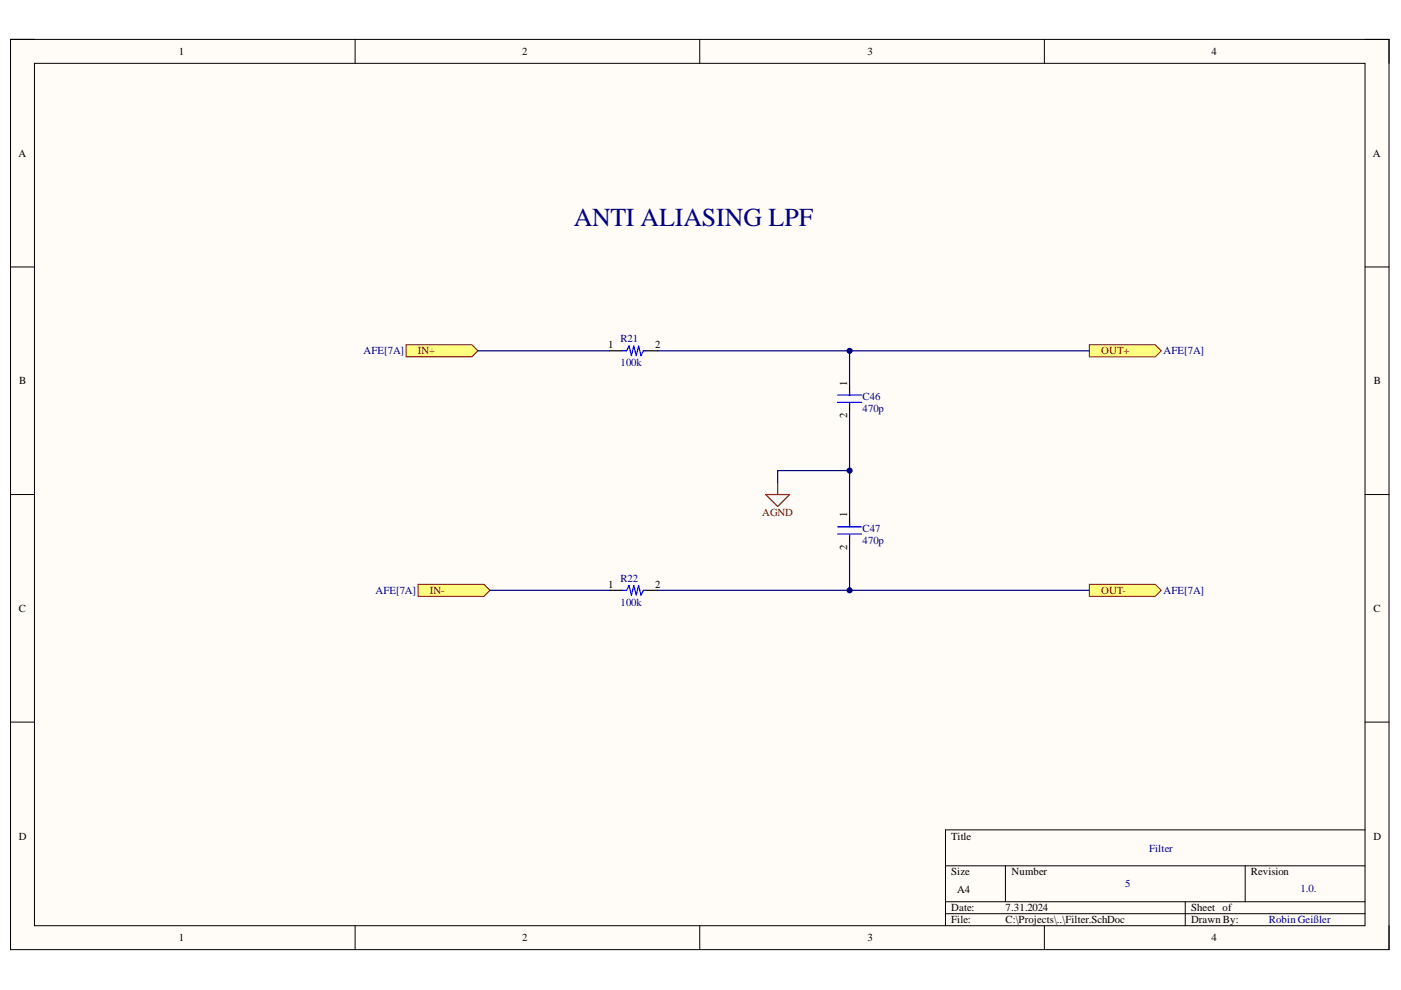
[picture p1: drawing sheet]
<svg xmlns="http://www.w3.org/2000/svg" width="297mm" height="210mm" viewBox="0 0 297 210" stroke-linecap="round" stroke-linejoin="round" font-family="sans-serif">
<path d="M2.2 8.4h292.3v192.9h-292.3z" fill-rule="evenodd" fill="#fffcf8"/>
<path d="M2.2 8.4h292.3v192.9h-292.3z" fill="none" stroke="#000" stroke-width=".21"/>
<path d="M7.3 13.4h282.1v182.9h-282.1z" fill-rule="evenodd" fill="#fffcf8"/>
<g fill="none" stroke="#000" stroke-width=".21">
<path d="M2.2 8.4h5.1M7.3 13.4h282.1v182.9h-282.1zM75.3 8.4v5M148.4 8.4v5M221.4 8.4v5M289.4 8.4h5.1v5M2.2 56.6h5.1M289.4 56.6h5.1M2.2 104.9h5.1M289.4 104.9h5.1M2.2 153.1h5.1M289.4 153.1h5.1"/>
<path d="M289.4 176h-88.9v20.3M75.3 196.3v5M148.4 196.3v5M200.5 183.6h88.9M200.5 191.2h88.9M200.5 193.7h88.9M213.2 183.6v7.6M221.4 196.3v5M251.3 191.2v5.1M264 183.6v7.6M294.5 196.3v5"/>
</g>
<path d="M162.3 104.9h5.1l-2.5 2.5zM164.9 102.3v2.6" fill="none" stroke="#800000" stroke-width=".25"/>
<path d="M86.1 73.1h14l1.2 1.3-1.2 1.2h-14z" fill-rule="evenodd" fill="#ffff80"/>
<path d="M86.1 73.1h14l1.2 1.3-1.2 1.2h-14z" fill="none" stroke="#800000" stroke-width=".21"/>
<path d="M88.6 123.9h14l1.3 1.3-1.3 1.2h-14z" fill-rule="evenodd" fill="#ffff80"/>
<path d="M88.6 123.9h14l1.3 1.3-1.3 1.2h-14z" fill="none" stroke="#800000" stroke-width=".21"/>
<path d="M231 73.1h13.9l1.3 1.3-1.3 1.3h-13.9z" fill-rule="evenodd" fill="#ffff80"/>
<path d="M231 73.1h13.9l1.3 1.3-1.3 1.3h-13.9z" fill="none" stroke="#800000" stroke-width=".21"/>
<path d="M231 123.9h13.9l1.3 1.3-1.3 1.2h-13.9z" fill-rule="evenodd" fill="#ffff80"/>
<path d="M231 123.9h13.9l1.3 1.3-1.3 1.2h-13.9z" fill="none" stroke="#800000" stroke-width=".21"/>
<path d="M180.1 82v1.8M180.1 85.6v1.5" fill="none" stroke="#000" stroke-width=".25"/>
<path d="M177.6 83.8h5.1M177.6 85.3h5.1M180.1 83v.8M180.1 85.6v.2" fill="none" stroke="#00f" stroke-width=".25"/>
<path d="M180.1 99.8h-15.2v2.5M103.9 125.2h25.4" fill="none" stroke="#000080" stroke-width=".25"/>
<circle cx="180.1" cy="99.8" r=".51" fill="#000080"/>
<circle cx="180.1" cy="99.8" r=".51" fill="none" stroke="#000080" stroke-width=".21"/>
<path d="M101.3 74.4h28M139.5 74.4h91.5" fill="none" stroke="#000080" stroke-width=".25"/>
<circle cx="180.1" cy="74.4" r=".51" fill="#000080"/>
<circle cx="180.1" cy="74.4" r=".51" fill="none" stroke="#000080" stroke-width=".21"/>
<path d="M180.1 109.9v1.8M180.1 113.5v1.5" fill="none" stroke="#000" stroke-width=".25"/>
<path d="M177.6 111.7h5.1M177.6 113.2h5.1M180.1 110.9v.8M180.1 113.5v.2" fill="none" stroke="#00f" stroke-width=".25"/>
<path d="M180.1 115v10.2h50.9" fill="none" stroke="#000080" stroke-width=".25"/>
<circle cx="180.1" cy="125.2" r=".51" fill="#000080"/>
<circle cx="180.1" cy="125.2" r=".51" fill="none" stroke="#000080" stroke-width=".21"/>
<path d="M139.5 125.2h40.6" fill="none" stroke="#000080" stroke-width=".25"/>
<circle cx="180.1" cy="125.2" r=".51" fill="#000080"/>
<circle cx="180.1" cy="125.2" r=".51" fill="none" stroke="#000080" stroke-width=".21"/>
<path d="M180.1 87.1v22.8" fill="none" stroke="#000080" stroke-width=".25"/>
<circle cx="180.1" cy="99.8" r=".51" fill="#000080"/>
<circle cx="180.1" cy="99.8" r=".51" fill="none" stroke="#000080" stroke-width=".21"/>
<path d="M180.1 74.4v7.6" fill="none" stroke="#000080" stroke-width=".25"/>
<circle cx="180.1" cy="74.4" r=".51" fill="#000080"/>
<circle cx="180.1" cy="74.4" r=".51" fill="none" stroke="#000080" stroke-width=".21"/>
<path d="M129.3 74.4h2.5M136.9 74.4h2.6M129.3 125.2h2.5M136.9 125.2h2.6" fill="none" stroke="#000" stroke-width=".25"/>
<path d="M131.8 74.4h1.1l.5-1 .5 2 .5-2 .5 2 .5-2 .5 2 .5-1h.5M131.8 125.2h1.1l.5-1.1 .5 2.1 .5-2.1 .5 2.1 .5-2.1 .5 2.1 .5-1h.5" fill="none" stroke="#00f" stroke-width=".25"/>
<text font-size="5.5" fill="#000080" x="121.6" y="47.8">ANTI ALIASING LPF</text>
<g font-size="2.3">
<text x="37.9" y="11.7">1</text>
<text x="110.7" y="11.7">2</text>
<text x="183.9" y="11.7">3</text>
<text x="256.8" y="11.7">4</text>
<text x="3.9" y="33.3">A</text>
<text x="291.1" y="33.3">A</text>
<text x="128.9" y="73.9">1</text>
<text x="138.9" y="73.9">2</text>
<text x="4.1" y="81.5">B</text>
<text x="179.6" y="81.7" transform="rotate(-90 179.6 81.7)">1</text>
<text x="291.3" y="81.5">B</text>
<text x="179.6" y="88.7" transform="rotate(-90 179.6 88.7)">2</text>
<text x="179.6" y="109.6" transform="rotate(-90 179.6 109.6)">1</text>
<text x="179.6" y="116.6" transform="rotate(-90 179.6 116.6)">2</text>
<text x="128.9" y="124.7">1</text>
<text x="138.9" y="124.7">2</text>
<text x="4" y="129.7">C</text>
<text x="291.2" y="129.7">C</text>
<text x="4" y="178">D</text>
<text x="201.7" y="178">Title</text>
<text x="291.2" y="178">D</text>
<text x="201.7" y="185.6">Size</text>
<text x="214.5" y="185.6">Number</text>
<text x="265.2" y="185.6">Revision</text>
<text x="202.9" y="189.4">A4</text>
<text x="201.7" y="193.2">Date:</text>
<text x="201.7" y="195.8">File:</text>
<text x="213.2" y="193.2">7.31.2024</text>
<text x="213.2" y="195.8">C:\Projects\..\Filter.SchDoc</text>
<text x="252.5" y="193.2">Sheet of</text>
<text x="252.5" y="195.8">Drawn By:</text>
<text x="37.9" y="199.6">1</text>
<text x="110.7" y="199.6">2</text>
<text x="183.9" y="199.6">3</text>
<text x="256.8" y="199.6">4</text>
</g>
<g font-size="2.3" fill="#000080">
<text x="77.1" y="75.1">AFE[7A]</text>
<text x="131.5" y="72.6">R21</text>
<text x="131.5" y="77.7">100k</text>
<text x="246.7" y="75.1">AFE[7A]</text>
<text x="182.9" y="84.8">C46</text>
<text x="182.9" y="87.3">470p</text>
<text x="182.9" y="112.8">C47</text>
<text x="182.9" y="115.3">470p</text>
<text x="79.6" y="125.9">AFE[7A]</text>
<text x="131.5" y="123.4">R22</text>
<text x="246.7" y="125.9">AFE[7A]</text>
<text x="131.5" y="128.5">100k</text>
<text x="243.6" y="180.6">Filter</text>
<text x="238.6" y="188.2">5</text>
<text x="275.7" y="189.2">1.0.</text>
<text x="269" y="195.8">Robin Geißler</text>
</g>
<g font-size="2.3" fill="#800000">
<text x="88.6" y="75.1">IN+</text>
<text x="233.5" y="75.1">OUT+</text>
<text x="161.6" y="109.5">AGND</text>
<text x="91.1" y="125.9">IN-</text>
<text x="233.5" y="125.9">OUT-</text>
</g>
</svg>
